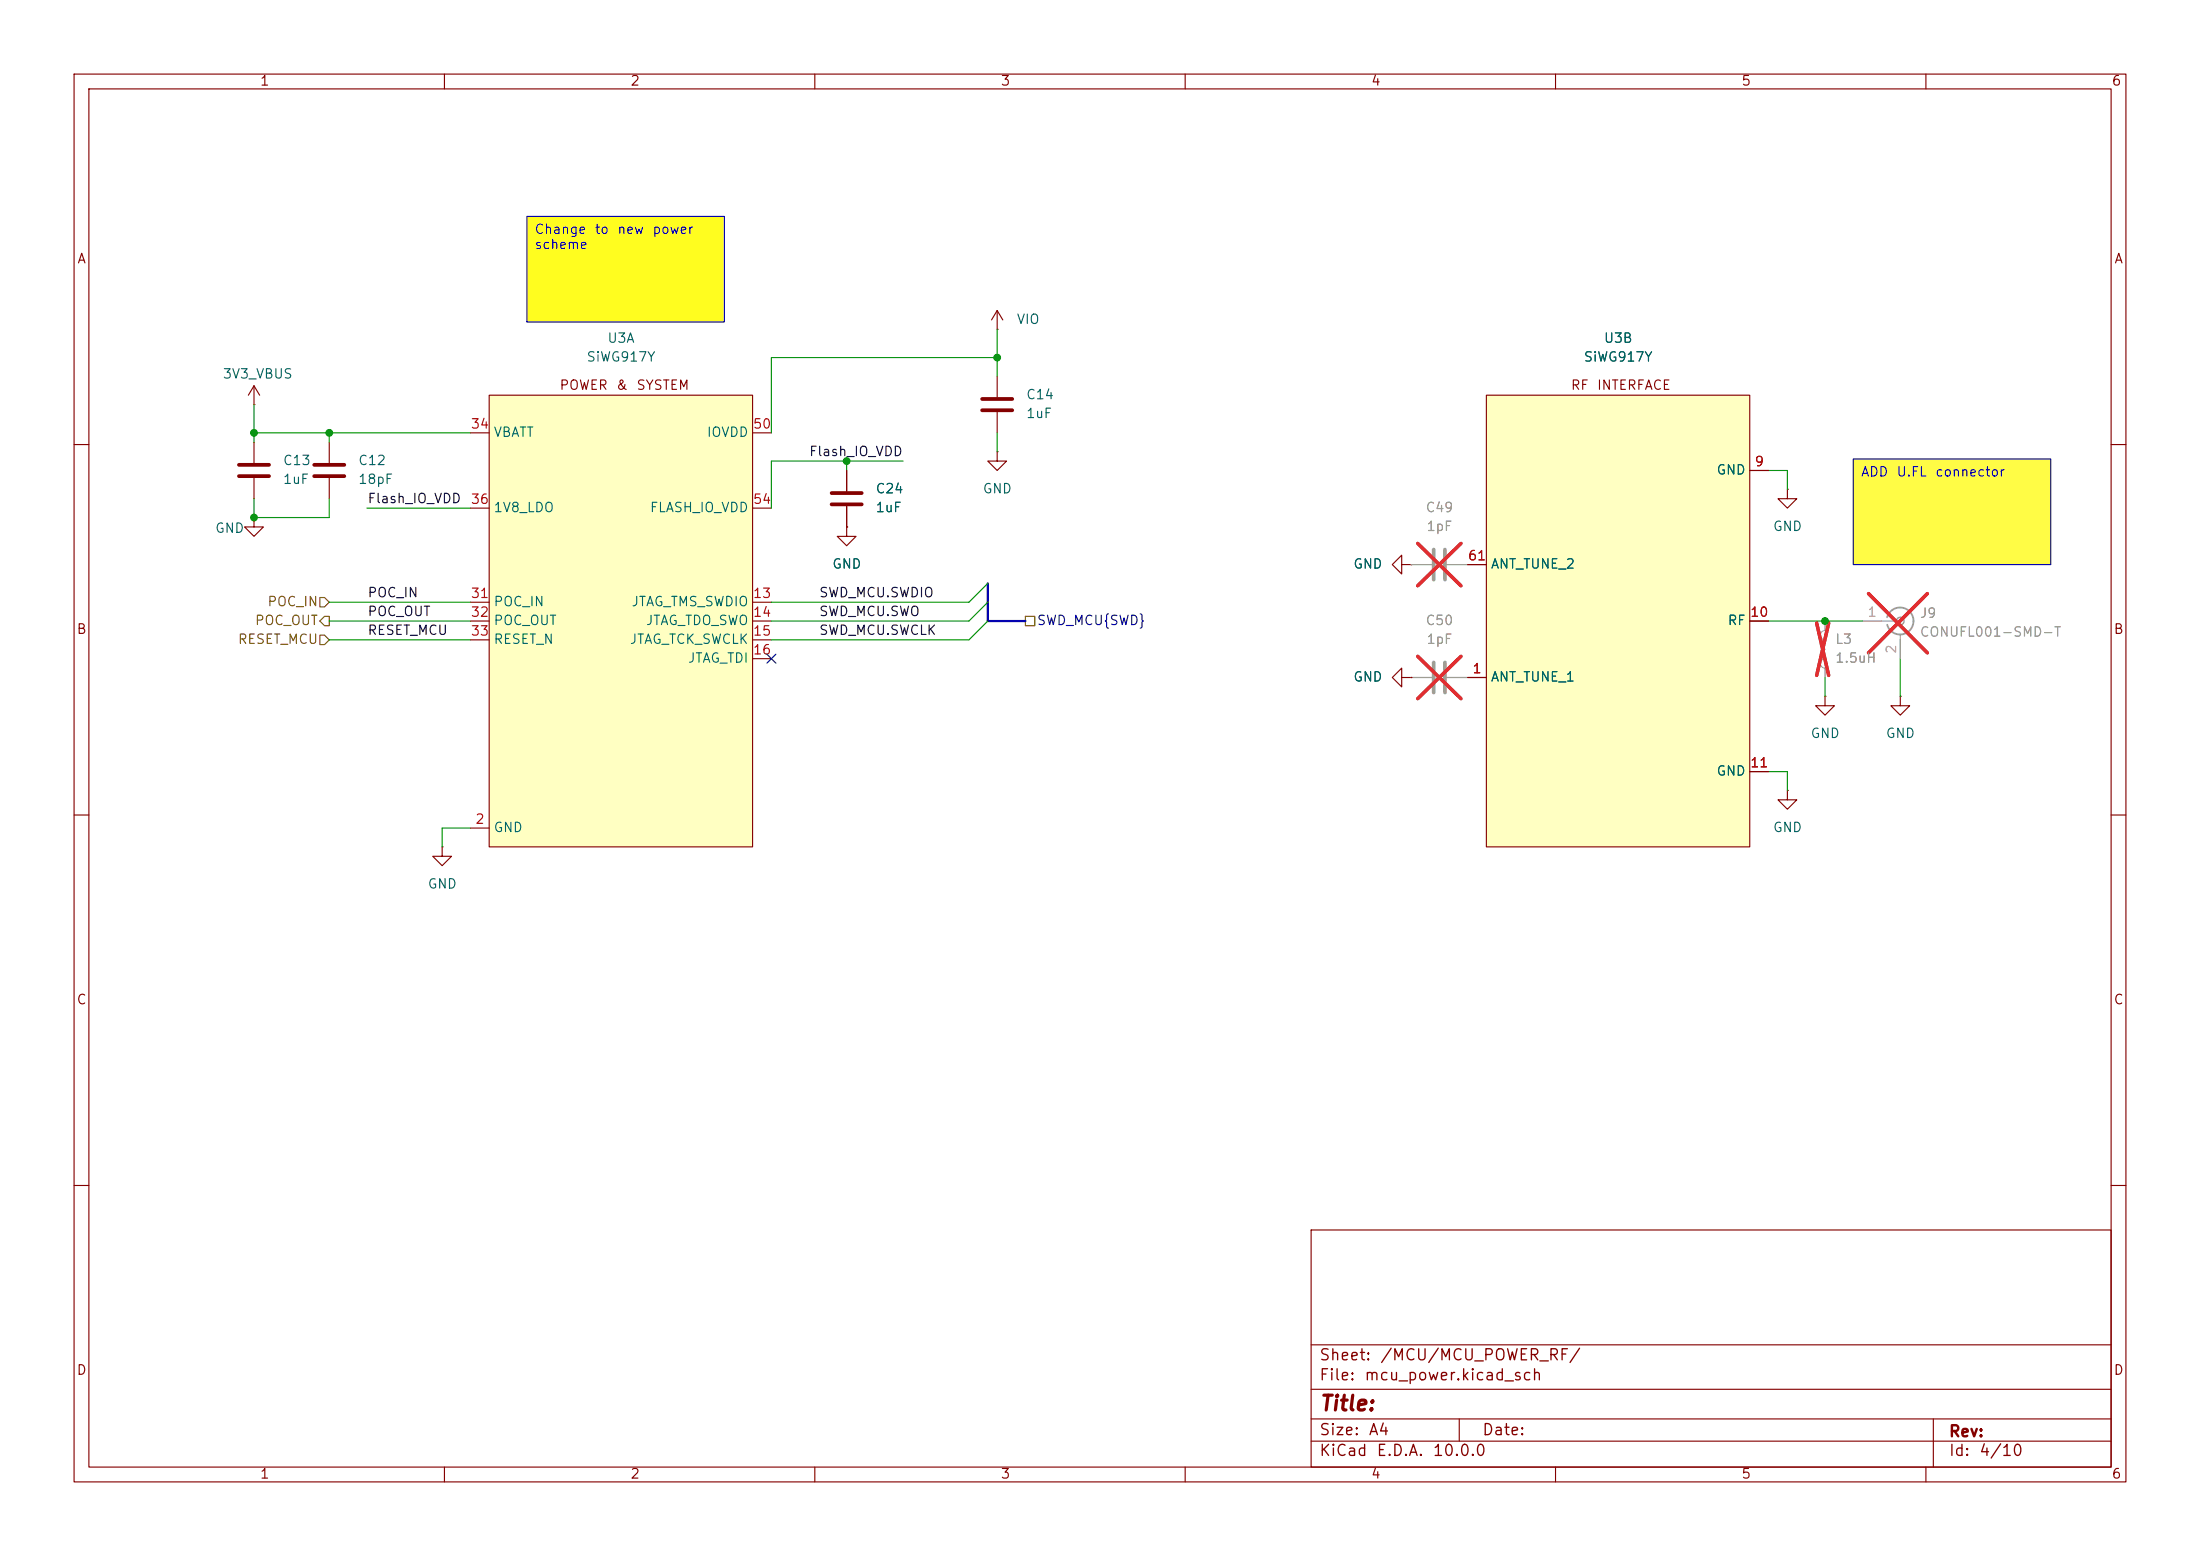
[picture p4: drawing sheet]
<svg xmlns="http://www.w3.org/2000/svg" width="297mm" height="210mm" viewBox="0 0 297 210" stroke-linecap="round" stroke-linejoin="round" font-family="sans-serif">
<g fill="none" stroke="#840000" stroke-width=".15">
<path d="M10 10h277v190h-277zM12 12h273v186h-273zM60 10v2M110 10v2M160 10v2M210 10v2M260 10v2M10 60h2M285 60h2M10 110h2M285 110h2M10 160h2"/>
<path d="M177 166h108v32h-108zM285 160h2M60 198v2M110 198v2M160 198v2M177 194.5h108M177 191.5h108M177 187.5h108M177 181.5h108M197 191.5v3M210 198v2M260 198v2"/>
<path d="M261 191.5v6.5"/>
</g>
<path d="M250.2 62h26.7v14.2h-26.7z" fill="#fffc45"/>
<path d="M71.1 29.2h26.7v14.3h-26.7z" fill="#fffd1f"/>
<path d="M193.5 89.4v4.1M195.1 89.4v4.1" fill="none" stroke="#a1a1a1" stroke-width=".51"/>
<path d="M190.5 91.4h2.8M195.3 91.4h2.8M246.4 87.6a.64 .64 0 0 0-.6 .7 .64 .64 0 0 0 .6 .6 .63 .63 0 0 0-.6 .6 .63 .63 0 0 0 .6 .7v1.2M246.4 83.8v1.3a.64 .64 0 0 0-.6 .6 .64 .64 0 0 0 .6 .7 .63 .63 0 0 0-.6 .6 .63 .63 0 0 0 .6 .6M251.5 83.8h4.5M256.5 85.6v3.3" fill="none" stroke="#a1a1a1" stroke-width=".15"/>
<path d="M191.4 88.6l5.8 5.7M197.2 88.6l-5.8 5.7M245.3 84.1l1.6 7.1M246.9 84.1l-1.6 7.1M252.2 80.1l8 8M260.2 80.1l-8 8" fill="none" stroke="#e12e31" stroke-width=".46"/>
<path d="M44.4 59.7v2.8M44.4 64.5v2.8M241.3 66v1.3h1.3l-1.3 1.3-1.3-1.3h1.3M241.3 66h.1M246.4 94v1.3h1.2l-1.2 1.2-1.3-1.2h1.3M246.4 94h.1" fill="none" stroke="#840000" stroke-width=".15"/>
<path d="M42.4 62.7h4.1M42.4 64.3h4.1" fill="none" stroke="#840000" stroke-width=".51"/>
<path d="M254.8 83.3a1.81 1.81 0 0 1 2.7-1 1.81 1.81 0 0 1 .1 3 1.81 1.81 0 0 1-2.8-1" fill="none" stroke="#a1a1a1" stroke-width=".25"/>
<circle cx="256.5" cy="83.8" r=".51" fill="none" stroke="#a1a1a1" stroke-width=".2"/>
<path d="M200.7 53.3h35.5v61h-35.5z" fill="#ffffc2"/>
<path d="M200.7 53.3h35.5v61h-35.5zM34.3 69.9v1.2h1.3l-1.3 1.3-1.3-1.3h1.3M34.3 69.9h.1M198.1 76.2h2.6M236.2 63.5h2.6M198.1 91.4h2.6M236.2 83.8h2.6M236.2 104.1h2.6M241.3 106.7v1.3h1.3l-1.3 1.2-1.3-1.2h1.3M241.3 106.7h.1" fill="none" stroke="#840000" stroke-width=".15"/>
<path d="M66 53.3h35.6v61h-35.6z" fill="#ffffc2"/>
<g fill="none" stroke="#840000" stroke-width=".15">
<path d="M34.3 54.6h.1M34.3 52.1l-.8 1.2M34.3 52.1l.8 1.2M34.3 52.1v2.5M34.3 59.7v2.8M63.5 58.4h2.5M66 53.3h35.6v61h-35.6zM101.6 58.4h2.5M134.6 44.5h.1M134.6 41.9v2.6M134.6 50.8v2.8M134.6 55.6v2.8"/>
<path d="M134.6 41.9l-.7 1.3M134.6 41.9l.8 1.3M34.3 64.5v2.8M63.5 68.6h2.5M101.6 68.6h2.5M114.3 71.1v1.3h1.3l-1.3 1.3-1.3-1.3h1.3M114.3 71.1h.1M114.3 63.5v2.8M114.3 68.3v2.8M134.6 61v1.2h1.3l-1.3 1.3-1.3-1.3h1.3M134.6 61h.1M189.2 76.2v-1.3l-1.2 1.3 1.2 1.3v-1.3h1.3"/>
<path d="M190.5 76.2h.1M198.1 76.2h2.6M236.2 63.5h2.6M63.5 81.3h2.5M63.5 83.8h2.5M63.5 86.4h2.5M101.6 81.3h2.5M101.6 83.8h2.5M101.6 86.4h2.5M101.6 88.9h2.5M189.2 91.4v-1.2l-1.2 1.2 1.2 1.3v-1.3h1.3M190.5 91.4h.1"/>
<path d="M198.1 91.4h2.6M236.2 83.8h2.6M256.5 94v1.3h1.3l-1.3 1.2-1.2-1.2h1.2M256.5 94h.1M59.7 114.3v1.3h1.3l-1.3 1.2-1.3-1.2h1.3M59.7 114.3h.1M63.5 111.8h2.5M236.2 104.1h2.6"/>
</g>
<path d="M132.6 53.8h4.1M132.6 55.4h4.1M32.3 62.7h4M32.3 64.3h4M112.3 66.5h4M112.3 68.1h4" fill="none" stroke="#840000" stroke-width=".51"/>
<path d="M193.5 74.2v4M195.1 74.2v4" fill="none" stroke="#a1a1a1" stroke-width=".51"/>
<path d="M190.5 76.2h2.8M195.3 76.2h2.8M190.5 91.4h2.8M195.3 91.4h2.8M246.4 83.8v1.3M246.4 90.2v1.2M251.5 83.8h2.5M256.5 86.4v2.5" fill="none" stroke="#a1a1a1" stroke-width=".15"/>
<path d="M191.4 73.3l5.8 5.8M197.2 73.3l-5.8 5.8M191.4 88.6l5.8 5.7M197.2 88.6l-5.8 5.7M245.3 84.1l1.6 7.1M246.9 84.1l-1.6 7.1M252.2 80.1l8 8M260.2 80.1l-8 8" fill="none" stroke="#e12e31" stroke-width=".46"/>
<path d="M43.2 85.7h.6l.6 .7-.6 .6h-.6zM43.2 80.6h.6l.6 .7-.6 .6h-.6zM43.8 83.2h.6v1.3h-.6l-.6-.7zM138.4 83.2h1.3v1.3h-1.3z" fill="none" stroke="#725600" stroke-width=".15"/>
<path d="M133.3 78.7v5.1h5.1" fill="none" stroke="#000084" stroke-width=".3"/>
<g fill="none" stroke="#009600" stroke-width=".15">
<path d="M34.3 58.4h29.2M34.3 54.6v5.1M44.4 58.4v1.3M134.6 44.5v6.3M134.6 58.4v2.6M134.6 48.3h-30.5v10.1M34.3 67.3v2.6h10.1v-2.6M49.5 68.6h14M114.3 62.2v1.3M121.9 62.2h-17.8v6.4M133.3 78.7l-2.5 2.6h-26.7M238.8 63.5h2.5v2.5"/>
<path d="M44.4 81.3h19.1M44.4 83.8h19.1M44.4 86.4h19.1M133.3 81.3l-2.5 2.5h-26.7M133.3 83.8l-2.5 2.6h-26.7M238.8 83.8h12.7M246.4 91.4v2.6M256.5 88.9v5.1M63.5 111.8h-3.8v2.5M238.8 104.1h2.5v2.6"/>
</g>
<path d="M103.5 88.3l1.2 1.2M104.7 88.3l-1.2 1.2" fill="none" stroke="#000084" stroke-width=".15"/>
<path d="M71.1 29.2h26.7v14.3h-26.7zM250.2 62h26.7v14.2h-26.7z" fill="none" stroke="#0000c2" stroke-width=".15"/>
<g fill="#009600" stroke="#009600" stroke-width=".14">
<circle cx="114.3" cy="62.2" r=".46"/>
<circle cx="134.6" cy="48.3" r=".46"/>
<circle cx="246.4" cy="83.8" r=".46"/>
<circle cx="44.4" cy="58.4" r=".46"/>
<circle cx="34.3" cy="58.4" r=".46"/>
<circle cx="34.3" cy="69.9" r=".46"/>
</g>
<text font-size="2" fill="#840000" x="178" y="190.9">Title:</text>
<g font-size="1.5" fill="#840000">
<text x="178" y="184">Sheet:</text>
<text x="186.2" y="184">/MCU/MCU_POWER_RF/</text>
<text x="178" y="186.7">File:</text>
<text x="184.1" y="186.7">mcu_power.kicad_sch</text>
<text x="178" y="196.9">KiCad</text>
<text x="178" y="194.1">Size:</text>
<text x="184.7" y="194.1">A4</text>
<text x="185.7" y="196.9">E.D.A.</text>
<text x="193.3" y="196.9">10.0.0</text>
<text x="200" y="194.1">Date:</text>
<text x="263" y="194.3">Rev:</text>
<text x="263" y="196.9">Id:</text>
<text x="267.1" y="196.9">4/10</text>
</g>
<g font-size="1.3" fill="#840000">
<text x="35" y="11.9">1</text>
<text x="85" y="11.9">2</text>
<text x="135" y="11.9">3</text>
<text x="185" y="11.9">4</text>
<text x="235" y="11.9">5</text>
<text x="285" y="11.9">6</text>
<text x="10.3" y="35.9">A</text>
<text x="285.3" y="35.9">A</text>
<text x="75.4" y="52.9">POWER</text>
<text x="83.1" y="52.9">&amp;</text>
<text x="85.8" y="52.9">SYSTEM</text>
<text x="212" y="52.9">RF</text>
<text x="215.5" y="52.9">INTERFACE</text>
<text x="10.3" y="85.9">B</text>
<text x="285.3" y="85.9">B</text>
<text x="10.3" y="135.9">C</text>
<text x="285.3" y="135.9">C</text>
<text x="10.3" y="185.9">D</text>
<text x="285.3" y="185.9">D</text>
<text x="35" y="199.9">1</text>
<text x="85" y="199.9">2</text>
<text x="135" y="199.9">3</text>
<text x="185" y="199.9">4</text>
<text x="235" y="199.9">5</text>
<text x="285" y="199.9">6</text>
</g>
<g font-size="1.3" fill="#0000c2">
<text x="72.1" y="31.9">Change</text>
<text x="72.1" y="33.9">scheme</text>
<text x="80.2" y="31.9">to</text>
<text x="83.2" y="31.9">new</text>
<text x="88" y="31.9">power</text>
<text x="251.1" y="64.6">ADD</text>
<text x="255.9" y="64.6">U.FL</text>
<text x="261.2" y="64.6">connector</text>
</g>
<g font-size="1.3" fill="#006464">
<text x="81.9" y="46.6">U3A</text>
<text x="137.2" y="44">VIO</text>
<text x="216.4" y="46.6">U3B</text>
<text x="30" y="51.4">3V3_VBUS</text>
<text x="79.1" y="49.1">SiWG917Y</text>
<text x="213.7" y="49.1">SiWG917Y</text>
<text x="66.5" y="59.3">VBATT</text>
<text x="95.3" y="59.3">IOVDD</text>
<text x="138.4" y="56.7">1uF</text>
<text x="138.4" y="54.2">C14</text>
<text x="38.1" y="65.6">1uF</text>
<text x="38.1" y="63.1">C13</text>
<text x="48.3" y="63.1">C12</text>
<text x="48.3" y="65.6">18pF</text>
<text x="231.6" y="64.4">GND</text>
<text x="66.5" y="69.4">1V8_LDO</text>
<text x="87.6" y="69.4">FLASH_IO_VDD</text>
<text x="118.1" y="69.4">1uF</text>
<text x="118.1" y="66.9">C24</text>
<text x="132.6" y="66.9">GND</text>
<text x="239.3" y="72">GND</text>
<text x="29" y="72.2">GND</text>
<text x="112.3" y="77.1">GND</text>
<text x="182.6" y="77.1">GND</text>
<text x="201.2" y="77.1">ANT_TUNE_2</text>
<text x="66.5" y="82.1">POC_IN</text>
<text x="85.2" y="82.1">JTAG_TMS_SWDIO</text>
<text x="66.5" y="84.7">POC_OUT</text>
<text x="66.5" y="87.2">RESET_N</text>
<text x="84.9" y="87.2">JTAG_TCK_SWCLK</text>
<text x="87.1" y="84.7">JTAG_TDO_SWO</text>
<text x="92.8" y="89.8">JTAG_TDI</text>
<text x="233.2" y="84.7">RF</text>
<text x="182.6" y="92.3">GND</text>
<text x="201.2" y="92.3">ANT_TUNE_1</text>
<text x="244.3" y="99.9">GND</text>
<text x="254.5" y="99.9">GND</text>
<text x="231.6" y="105">GND</text>
<text x="66.5" y="112.6">GND</text>
<text x="239.3" y="112.6">GND</text>
<text x="57.7" y="120.2">GND</text>
</g>
<g font-size="1.3" fill="#a90000">
<text x="63.5" y="58.2">34</text>
<text x="101.6" y="58.2">50</text>
<text x="236.8" y="63.2">9</text>
<text x="63.5" y="68.3">36</text>
<text x="101.6" y="68.3">54</text>
<text x="198.1" y="75.9">61</text>
<text x="63.5" y="81">31</text>
<text x="63.5" y="83.6">32</text>
<text x="101.6" y="81">13</text>
<text x="101.6" y="83.6">14</text>
<text x="236.2" y="83.6">10</text>
<text x="63.5" y="86.1">33</text>
<text x="101.6" y="86.1">15</text>
<text x="101.6" y="88.6">16</text>
<text x="198.7" y="91.2">1</text>
<text x="236.2" y="103.9">11</text>
<text x="64.1" y="111.5">2</text>
</g>
<g font-size="1.3" fill="#0f0f0f">
<text x="109.1" y="61.9">Flash_IO_VDD</text>
<text x="49.5" y="68.2">Flash_IO_VDD</text>
<text x="49.5" y="80.9">POC_IN</text>
<text x="49.5" y="83.5">POC_OUT</text>
<text x="110.5" y="83.5">SWD_MCU.SWO</text>
<text x="110.5" y="80.9">SWD_MCU.SWDIO</text>
<text x="49.5" y="86">RESET_MCU</text>
<text x="110.5" y="86">SWD_MCU.SWCLK</text>
</g>
<g font-size="1.3" fill="#989898">
<text x="192.4" y="69.4">C49</text>
<text x="192.5" y="72">1pF</text>
<text x="259.1" y="83.7">J9</text>
<text x="192.4" y="84.7">C50</text>
<text x="192.5" y="87.2">1pF</text>
<text x="247.7" y="89.8">1.5uH</text>
<text x="247.7" y="87.2">L3</text>
</g>
<g font-size="1.3" fill="#725600">
<text x="36" y="82.1">POC_IN</text>
<text x="32" y="87.2">RESET_MCU</text>
<text x="34.3" y="84.7">POC_OUT</text>
</g>
<g font-size="1.3" fill="#aaa">
<text x="252" y="83.6">1</text>
<text x="256.3" y="88.3" transform="rotate(-90 256.3 88.3)">2</text>
</g>
<text font-size="1.3" fill="#000084" x="139.9" y="84.7">SWD_MCU{SWD}</text>
<text font-size="1.3" fill="#a1a1a1" x="259.1" y="86.2">CONUFL001-SMD-T</text>
</svg>
